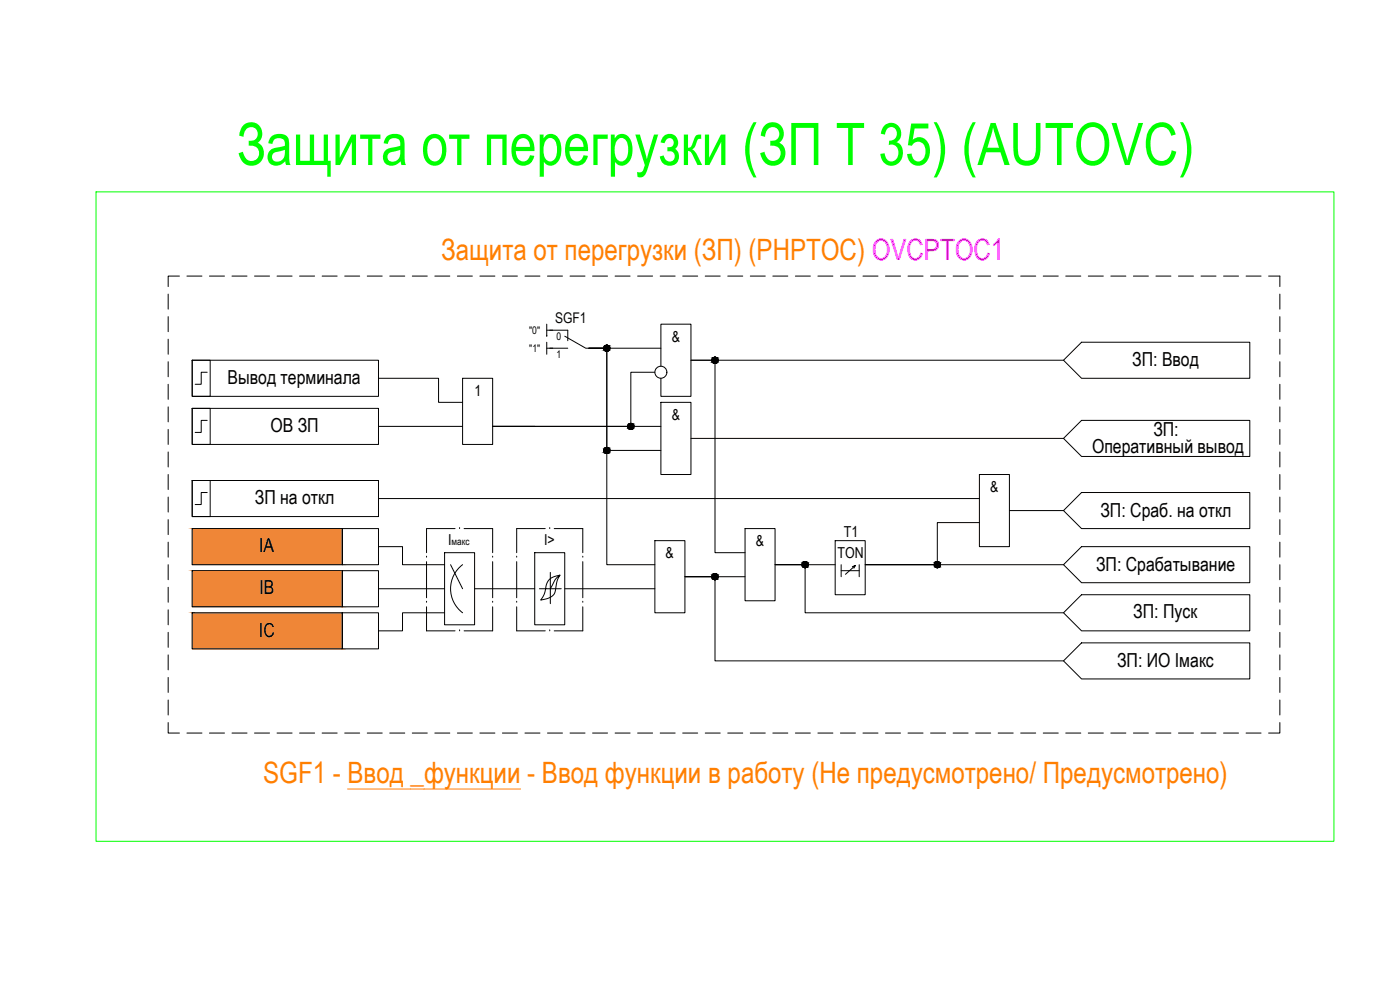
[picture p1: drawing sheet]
<svg xmlns="http://www.w3.org/2000/svg" width="1189mm" height="841mm" viewBox="0 0 1189 841" stroke-linecap="round" stroke-linejoin="round" font-family="sans-serif">
<!-- layer: 0 -->
<g fill="#ef8637" stroke="#ef8637" stroke-width=".85">
<path d="M163 484l128 31v-31zM163 484l128 31h-128z"/>
<path d="M163 449l128 30v-30zM163 449l128 30h-128z"/>
<path d="M163 520l128 31v-31zM163 520l128 31h-128z"/>
</g>
<path d="M295 670h147" fill="none" stroke="#ff7f00" stroke-width=".85"/>
<g fill="none" stroke="#000" stroke-width=".85">
<path d="M152 234h-9v9M159 234h13M178 234h13M197 234h13M216 234h13M235 234h13M254 234h13M274 234h12M293 234h12M312 234h13M331 234h13M350 234h13"/>
<path d="M369 234h13M388 234h13M408 234h12M427 234h12M446 234h13M465 234h13M484 234h13M503 234h13M522 234h13M541 234h13M561 234h12M580 234h12"/>
<path d="M599 234h13M618 234h13M637 234h13M656 234h13M675 234h13M695 234h12M714 234h12M733 234h13M752 234h13M771 234h13M790 234h13M809 234h13"/>
<path d="M828 234h13M848 234h12M867 234h13M886 234h13M905 234h13M924 234h13M943 234h13M962 234h13M982 234h12M1001 234h12M1020 234h13M1039 234h13"/>
<path d="M1058 234h13M1077 234h10v9M143 250v12M1087 250v12M143 269v13M464 275v10M1087 269v13M143 288v13M464 285h.1M464 280h5M464 290v11M464 296h5"/>
<path d="M500 296h15v183h41M500 296h15v86h46M500 296h61M1087 288v13M143 307v13M163 306h15v30h-15zM163 306h158v30h-158zM176 316h-5v10h-5M556 316h-20v46h-118M561 311v-36h26v61h-26v-15M903 306l15-16h143v31h-143zM903 306h-316h20v163h26"/>
<path d="M1087 307v13M143 326v13M321 321h51v20h21M393 321h25v56h-25zM1087 326v13M143 345v13M163 347h15v30h-15zM163 347h158v30h-158zM176 357h-5v10h-5M561 341h26v62h-26zM1087 345v13M143 364v13"/>
<path d="M321 362h72M454 362h-36h143M587 372h316M903 372l15-15h143v30h-143zM1087 364v13M143 384v12M1087 384v12M143 403v12M163 408h15v30h-15zM163 408h158v30h-158zM176 418h-5v10h-5M832 403h25v61h-25z"/>
<path d="M918 418h143v31h-143l-15-16zM1087 403v12M143 422v13M321 423h511M857 433h46M1087 422v13M143 441v13M163 449h128v30h-128zM291 449h30v30h-30zM556 459h26v61h-26zM633 449h25v61h-25zM709 459h26v46h-26z"/>
<path d="M832 444h-36v35h-61h168M1087 441v13M143 460v13M143 479v13M321 464h21v15h36M378 469h25v61h-25zM383 479l10 21M393 479a26 26 0 0 0 0 41M454 469h26v61h-26zM709 479h-51h26v41h219M714 479v10M726 480l-1 2"/>
<path d="M730 479v10M918 464h143v31h-143l-15-16zM1087 460v13M1087 479v13M143 498v13M163 484h128v31h-128zM291 484h30v31h-30zM321 500h57M403 500h51M467 486v26M467 500h10M476 488a29 29 0 0 0-5 14 10 10 0 0 1-10 7h-2a25 25 0 0 0 5-14 12 12 0 0 1 12-7l-4 4-5 8h-9"/>
<path d="M480 500h76M633 489h-51h25v72h296M714 484h16M724 481l2-1-8 7M1087 498v13M143 518v12M918 505h143v30h-143l-15-15zM1087 518v12M143 537v12M163 520h128v31h-128zM291 520h30v31h-30zM378 520h-36v15h-21"/>
<path d="M1087 537v12M143 556v13M1087 556v13M143 575v13M903 561l15-15h143v30h-143zM1087 575v13M143 594v13M1087 594v13M143 613v9h9M1087 613v9h-10M159 622h13M178 622h13"/>
<path d="M197 622h13M216 622h13M235 622h13M254 622h13M274 622h12M293 622h12M312 622h13M331 622h13M350 622h13M369 622h13M388 622h13M408 622h12"/>
<path d="M427 622h12M446 622h13M465 622h13M484 622h13M503 622h13M522 622h13M541 622h13M561 622h12M580 622h12M599 622h13M618 622h13M637 622h13"/>
<path d="M656 622h13M675 622h13M695 622h12M714 622h12M733 622h13M752 622h13M771 622h13M790 622h13M809 622h13M828 622h13M848 622h12M867 622h13"/>
<path d="M886 622h13M905 622h13M924 622h13M943 622h13M962 622h13M982 622h12M1001 622h12M1020 622h13M1039 622h13M1058 622h13"/>
<circle cx="515" cy="295" r="2.6"/>
<circle cx="561" cy="316" r="5"/>
<circle cx="607" cy="306" r="2.6"/>
<circle cx="536" cy="362" r="2.6"/>
<circle cx="515" cy="382" r="2.6"/>
<circle cx="684" cy="479" r="2.6"/>
<circle cx="796" cy="479" r="2.6"/>
<circle cx="607" cy="489" r="2.6"/>
</g>
<g fill="none" stroke="#000" stroke-width=".85">
<path d="M467 280h15v9M467 296h15M480 285l17 11h16M386 449h-24v20M390 449h.1M394 449h24v20M463 449h-24v20M467 449h.1M471 449h24v20M362 473h.1M362 477v30M418 473h.1"/>
<path d="M418 477v30M439 473h.1M439 477v30M495 473h.1M495 477v30M362 511h.1M362 515v20h24M418 511h.1M418 515v20h-24M439 511h.1M439 515v20h24M495 511h.1"/>
<path d="M495 515v20h-24M390 535h.1M467 535h.1"/>
</g>
<!-- layer: 0 -->
<g fill="#000" stroke="#000" stroke-width=".85">
<path d="M515 298h1zM515 293h1zM607 308h1zM535 359h1zM515 380h1zM535 364h1zM515 385h1zM683 477h1zM607 492h1zM683 482h1zM795 482h1zM795 482h2z"/>
<path d="M515 298h1zM515 298h1z"/>
<path d="M515 293h1zM515 293h1z"/>
<path d="M515 293h1zM514 293h2z"/>
<path d="M514 293h2zM514 293h2z"/>
<path d="M514 298h2zM514 298h2z"/>
<path d="M514 293h3zM514 293h3z"/>
<path d="M514 298h2zM514 298h2z"/>
<path d="M514 293h3zM514 293h3z"/>
<path d="M514 298h3zM514 298h2z"/>
<path d="M514 293l3 1zM514 294h3z"/>
<path d="M514 298h3zM514 298h3z"/>
<path d="M514 294h3zM514 294h3z"/>
<path d="M514 297h3zM514 297l3 1z"/>
<path d="M513 294h4zM513 294h4z"/>
<path d="M513 297h4zM513 297h4z"/>
<path d="M513 294h4zM513 294h4z"/>
<path d="M513 297h4zM513 297h4z"/>
<path d="M513 294h5zM513 294h5z"/>
<path d="M513 297h4zM513 297h4z"/>
<path d="M513 294l5 1zM513 294l5 1z"/>
<path d="M513 297h5zM513 297h4z"/>
<path d="M513 295h5zM513 295h5z"/>
<path d="M513 296h5zM513 296l5 1z"/>
<path d="M513 295h5zM513 295h5z"/>
<path d="M513 296h5zM513 296h5z"/>
<path d="M513 295h5zM513 295h5z"/>
<path d="M513 296h5zM513 296h5z"/>
<path d="M513 295l5 1zM513 295l5 1z"/>
<path d="M513 296h5zM513 296h5z"/>
<path d="M513 296h5zM513 296h5z"/>
<path d="M607 303h1zM607 303h1z"/>
<path d="M607 303h1zM606 303h2z"/>
<path d="M606 303h2zM606 303h2z"/>
<path d="M606 308h2zM606 308h2z"/>
<path d="M606 303l2 1zM606 304h2z"/>
<path d="M606 308h2zM606 308h2z"/>
<path d="M606 304h3zM606 304h3z"/>
<path d="M606 308h2zM606 308h2z"/>
<path d="M606 304h3zM605 304h4z"/>
<path d="M606 308h3zM606 308h2z"/>
<path d="M605 304h4zM605 304h4z"/>
<path d="M605 308h4zM605 308h4z"/>
<path d="M605 304h4zM605 304h4z"/>
<path d="M605 307h4zM605 307l4 1z"/>
<path d="M605 304h4zM605 304h4z"/>
<path d="M605 307h4zM605 307h4z"/>
<path d="M605 304l4 1zM605 304l4 1z"/>
<path d="M605 307h4zM605 307h4z"/>
<path d="M605 305h5zM605 305h5z"/>
<path d="M605 307h4zM605 307h4z"/>
<path d="M605 305h5zM605 305h5z"/>
<path d="M605 307h5zM605 307h4z"/>
<path d="M605 305h5zM605 305h5z"/>
<path d="M605 306h5zM605 306l5 1z"/>
<path d="M605 305l5 1zM605 305l5 1z"/>
<path d="M605 306h5zM605 306h5z"/>
<path d="M605 306h5zM605 306h5z"/>
<path d="M605 306h5zM605 306h5z"/>
<path d="M605 306h5zM605 306h5z"/>
<path d="M535 359h1zM535 359h1z"/>
<path d="M535 359h2zM535 359h2z"/>
<path d="M535 359l2 1zM535 360h2z"/>
<path d="M535 360h2zM534 360h3z"/>
<path d="M534 360h3zM534 360h3z"/>
<path d="M534 360h3zM534 360h3z"/>
<path d="M534 360h4zM534 360h4z"/>
<path d="M515 380h1zM515 380h1z"/>
<path d="M515 380h1zM514 380h2z"/>
<path d="M514 380h2zM514 380h2z"/>
<path d="M514 380h3zM514 380h3z"/>
<path d="M535 364h1zM535 364h1z"/>
<path d="M535 364h2zM535 364h1z"/>
<path d="M535 364h2zM535 364h2z"/>
<path d="M534 364h3zM534 364h3z"/>
<path d="M534 364h3zM534 364h3z"/>
<path d="M534 364h3zM534 364h3z"/>
<path d="M534 360h4zM534 360h4z"/>
<path d="M534 364h4zM534 364h3z"/>
<path d="M534 360h4zM534 360h4z"/>
<path d="M534 363h4zM534 363l4 1z"/>
<path d="M534 360l4 1zM534 360l4 1z"/>
<path d="M534 363h4zM534 363h4z"/>
<path d="M533 361h5zM533 361h5z"/>
<path d="M533 363h5zM533 363h5z"/>
<path d="M533 361h5zM533 361h5z"/>
<path d="M533 363h5zM533 363h5z"/>
<path d="M533 361h5zM533 361h5z"/>
<path d="M533 363h5zM533 363h5z"/>
<path d="M533 361l5 1zM533 361l5 1z"/>
<path d="M533 362h5zM533 362l5 1z"/>
<path d="M533 362h5zM533 362h5z"/>
<path d="M533 362h5zM533 362h5z"/>
<path d="M533 362h5zM533 362h5z"/>
<path d="M515 385h1zM515 385h1z"/>
<path d="M514 385h2zM514 385h2z"/>
<path d="M514 385h2zM514 385h2z"/>
<path d="M514 380h3zM514 380h3z"/>
<path d="M514 384h3zM514 384l2 1z"/>
<path d="M514 380h3zM514 380h3z"/>
<path d="M514 384h3zM514 384h3z"/>
<path d="M514 380l3 1zM514 380l3 1z"/>
<path d="M514 384h3zM514 384h3z"/>
<path d="M513 381h4zM513 381h4z"/>
<path d="M513 384h4zM513 384h4z"/>
<path d="M513 381h4zM513 381h4z"/>
<path d="M513 384h4zM513 384h4z"/>
<path d="M513 381h5zM513 381h5z"/>
<path d="M513 384h4zM513 384h4z"/>
<path d="M513 381h5zM513 381h5z"/>
<path d="M513 383h5zM513 383l4 1z"/>
<path d="M513 381l5 1zM513 381l5 1z"/>
<path d="M513 383h5zM513 383h5z"/>
<path d="M513 382h5zM513 382h5z"/>
<path d="M513 383h5zM513 383h5z"/>
<path d="M513 382h5zM513 382h5z"/>
<path d="M513 383h5zM513 383h5z"/>
<path d="M513 382h5zM513 382h5z"/>
<path d="M513 382l5 1zM513 382l5 1z"/>
<path d="M513 383h5zM513 383h5z"/>
<path d="M683 477h1zM683 477h1z"/>
<path d="M683 477h2zM683 477h2z"/>
<path d="M683 477h2zM683 477h2z"/>
<path d="M683 477h2zM682 477h3z"/>
<path d="M682 477h3zM682 477h3z"/>
<path d="M682 477h3zM682 477h3z"/>
<path d="M682 477h4zM682 477h4z"/>
<path d="M682 477l4 1zM682 477l4 1z"/>
<path d="M682 478h4zM682 478h4z"/>
<path d="M682 478h4zM682 478h4z"/>
<path d="M681 478h5zM681 478h5z"/>
<path d="M681 478l5 1zM681 478l5 1z"/>
<path d="M681 479h5zM681 479h5z"/>
<path d="M681 480h5zM681 480h5z"/>
<path d="M681 479h5zM681 479h5z"/>
<path d="M681 480h5zM681 480h5z"/>
<path d="M681 479h5zM681 479h5z"/>
<path d="M681 479h5zM681 479h5z"/>
<path d="M681 479h5zM681 479l5 1z"/>
<path d="M796 477h1zM795 477h2z"/>
<path d="M795 477h2zM795 477h2z"/>
<path d="M795 477h2zM795 477h2z"/>
<path d="M795 477h2zM795 477h2z"/>
<path d="M795 477h2zM794 477h3z"/>
<path d="M794 477h4zM794 477h4z"/>
<path d="M794 477h4zM794 477h4z"/>
<path d="M794 477l4 1zM794 478h4z"/>
<path d="M794 478h4zM794 478h4z"/>
<path d="M794 478h4zM794 478h4z"/>
<path d="M794 478h4zM794 478h4z"/>
<path d="M794 478l4 1zM794 478l4 1z"/>
<path d="M794 479h4zM794 479h4z"/>
<path d="M794 480h4zM794 480h4z"/>
<path d="M793 479h6zM793 479h6z"/>
<path d="M793 480h5zM793 480h5z"/>
<path d="M793 479h6zM793 479h6z"/>
<path d="M793 479h6zM793 479h6z"/>
<path d="M793 479h6zM793 479l5 1z"/>
<path d="M607 487h1zM607 487h1z"/>
<path d="M607 487h1zM606 487h2z"/>
<path d="M606 487h2zM606 487h2z"/>
<path d="M606 492h2zM606 492h2z"/>
<path d="M606 487h2zM606 487h2z"/>
<path d="M606 492h2zM606 492h2z"/>
<path d="M606 487h3zM606 487h3z"/>
<path d="M606 492h2zM606 492h2z"/>
<path d="M606 487h3zM605 487h4z"/>
<path d="M606 492h3zM606 492h2z"/>
<path d="M605 487l4 1zM605 487l4 1z"/>
<path d="M605 491h4zM605 491l4 1z"/>
<path d="M605 488h4zM605 488h4z"/>
<path d="M605 491h4zM605 491h4z"/>
<path d="M605 488h4zM605 488h4z"/>
<path d="M605 491h4zM605 491h4z"/>
<path d="M605 488h4zM605 488h4z"/>
<path d="M605 491h4zM605 491h4z"/>
<path d="M605 488h5zM605 488h5z"/>
<path d="M605 491h4zM605 491h4z"/>
<path d="M605 488l5 1zM605 488l5 1z"/>
<path d="M605 490h5zM605 490l4 1z"/>
<path d="M605 489h5zM605 489h5z"/>
<path d="M605 490h5zM605 490h5z"/>
<path d="M605 489h5zM605 489h5z"/>
<path d="M605 490h5zM605 490h5z"/>
<path d="M605 489h5zM605 489h5z"/>
<path d="M605 489l5 1zM605 489l5 1z"/>
<path d="M605 490h5zM605 490h5z"/>
<path d="M683 482h1zM683 482h1z"/>
<path d="M683 482h2zM683 482h1z"/>
<path d="M683 482h2zM683 482h2z"/>
<path d="M682 481h3zM682 481l3 1z"/>
<path d="M682 481h3zM682 481h3z"/>
<path d="M682 481h3zM682 481h3z"/>
<path d="M682 481h4zM682 481h3z"/>
<path d="M682 481h4zM682 481h4z"/>
<path d="M682 481h4zM682 481h4z"/>
<path d="M681 480h5zM681 480l5 1z"/>
<path d="M681 480h5zM681 480h5z"/>
<path d="M795 482h2zM795 482h2z"/>
<path d="M795 482h2zM795 482h2z"/>
<path d="M795 481h2zM795 481l2 1z"/>
<path d="M794 481h3zM794 481h3z"/>
<path d="M794 481h4zM794 481h3z"/>
<path d="M794 481h4zM794 481h4z"/>
<path d="M794 481h4zM794 481h4z"/>
<path d="M794 481h4zM794 481h4z"/>
<path d="M794 480h4zM794 480l4 1z"/>
<path d="M794 480h4zM794 480h4z"/>
</g>
<path d="M82 163h1051v551h-1051z" fill="none" stroke="#0f0" stroke-width=".85"/>
<text font-size="49.9" fill="#0f0" x="201" y="140">Защита от перегрузки (ЗП Т 35) (AUTOVC)</text>
<g font-size="25" fill="#ff7f00">
<text x="375" y="220">Защита от перегрузки (ЗП) (РHPTOC) OVCРTOC1</text>
<text x="223" y="664">SGF1 - Ввод _функции - Ввод функции в работу (Не предусмотрено/ Предусмотрено)</text>
</g>
<g font-size="16.4">
<text x="961" y="311">ЗП: Ввод</text>
<text x="193" y="326">Вывод терминала</text>
<text x="230" y="367">ОВ ЗП</text>
<text x="979" y="370">ЗП:</text>
<text x="927" y="384">Оперативный вывод</text>
<text x="216" y="428">ЗП на откл</text>
<text x="934" y="438">ЗП: Сраб. на откл</text>
<text x="220" y="469">IA</text>
<text x="931" y="484">ЗП: Срабатывание</text>
<text x="220" y="505">IB</text>
<text x="962" y="524">ЗП: Пуск</text>
<text x="220" y="540">IС</text>
<text x="949" y="566">ЗП: ИО Iмакс</text>
</g>
<g font-size="12.8">
<text x="570" y="290">&amp;</text>
<text x="403" y="336">1</text>
<text x="570" y="356">&amp;</text>
<text x="841" y="417">&amp;</text>
<text x="717" y="456">T1</text>
<text x="381" y="463">I</text>
<text x="462" y="463">I&gt;</text>
<text x="642" y="463">&amp;</text>
<text x="565" y="474">&amp;</text>
<text x="711" y="474">TON</text>
</g>
<text font-size="12.5" x="471" y="274">SGF1</text>
<g font-size="8.9">
<text x="449" y="283">&quot;0&quot;</text>
<text x="472" y="288">0</text>
<text x="449" y="299">&quot;1&quot;</text>
<text x="472" y="304">1</text>
</g>
<text font-size="8.6" x="383" y="463">макс</text>
</svg>
